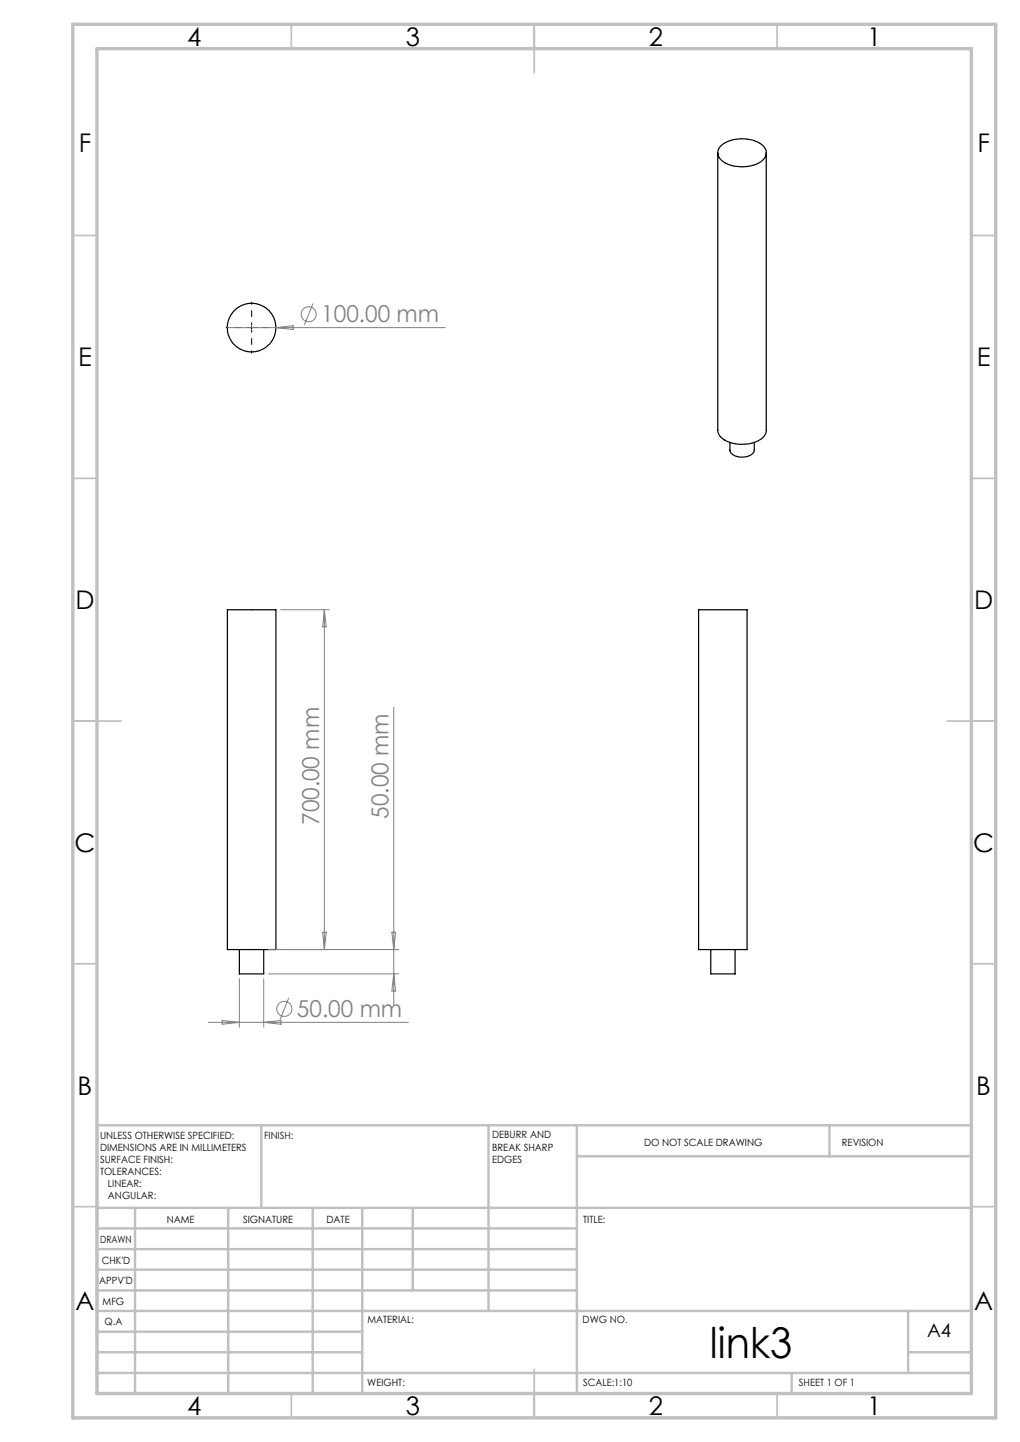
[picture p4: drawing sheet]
<svg xmlns="http://www.w3.org/2000/svg" width="210mm" height="297mm" viewBox="0 0 210 297" stroke-linecap="round" stroke-linejoin="round" font-family="sans-serif">
<g fill="none" stroke="#000" stroke-width=".25">
<path d="M147.8 31.5v57.1a3.2 3.2 0 0 0 2.8 2.6 6.9 6.9 0 0 0 6.7-1.4l.5-.9v-57.4M148.5 29.9a7.2 7.2 0 0 1 8.7 .2 1.98 1.98 0 0 1-.5 3.2 7.4 7.4 0 0 1-8.2-.4 1.91 1.91 0 0 1 0-3zM150.3 91.1v1.6a1.83 1.83 0 0 0 1.9 1.4l.2 .1a2.41 2.41 0 0 0 2.9-1.5v-1.6M46.8 125.6h10v70h-10zM143.8 125.6h10v70h-10zM49.3 195.6v5h5v-5M146.3 195.6v5h5v-5"/>
<circle cx="51.8" cy="67.5" r="5"/>
</g>
<g fill="none" stroke="#808080" stroke-width=".21">
<path d="M46.8 67.5h44.9M56.8 67.5l3.6-.4v.8zM64.5 62.5l-1.8 4.5M57.8 125.6h10M66.8 125.6v70M66.8 125.6l.4 3.5h-.8zM81.1 145.7v61.2M55.3 195.6h26.8M66.4 192h.8l-.4 3.6zM80.7 192h.8l-.4 3.6zM42.9 210.6h41.2M45.8 210.2l3.5 .4-3.5 .4z"/>
<path d="M49.3 201.6v10M54.3 201.6v10M54.3 210.6l3.6-.4v.8zM55.3 200.6h26.8M59.4 205.6l-1.8 4.4M81.1 200.6l.4 3.5h-.8z"/>
<circle cx="63.6" cy="64.7" r="1.55"/>
<circle cx="58.5" cy="207.8" r="1.56"/>
</g>
<path d="M51.3 67.5h-4.7M51.8 67v-4.8M51.8 68v4.7M52.3 67.5h4.8" fill="none" stroke="#000" stroke-width=".21" stroke-dasharray="15.2 1.3 1.3 1.3" stroke-dashoffset="14.8"/>
<path d="M51.5 67.5h.5M51.8 67.2v.5" fill="none" stroke="#000" stroke-width=".21"/>
<g fill="none" stroke="#c0c0c0" stroke-width=".35">
<path d="M60 5v5M110 5v10M160 5v5M15 48.5h5M200 48.5h5M15 98.5h5M200 98.5h5M15 148.5h10M195 148.5h10M15 198.5h5M200 198.5h5M15 248.5h5"/>
<path d="M200 248.5h5M60 287v5M110 282v10M160 287v5"/>
</g>
<g fill="none" stroke="#c0c0c0" stroke-width=".5">
<path d="M53.8 231.8v17M100.6 231.8v38.2M118.8 231.8v55.2M118.8 238.2h81.2M170.8 231.8v6.4M200 231.8h-180v55.2M20 248.8h180M20 257.3h98.8M20 253h98.8M27.8 248.8v38.2M47 248.8v38.2M64.4 248.8v38.2"/>
<path d="M74.6 248.8v38.2M85 248.8v17M20 265.8h98.8M20 261.5h98.8M20 278.5h54.6M20 274.3h54.6M20 270h180M187 278.5h13M187 270v12.8M20 282.8h180M163 282.8v4.2"/>
</g>
<path d="M15 5h190v287h-190zM20 10h180v277h-180z" fill="none" stroke="#c0c0c0" stroke-width=".7"/>
<text font-size="8.7" x="146.1" y="279.6">link3</text>
<g font-size="5.3">
<text x="38.5" y="9.4">4</text>
<text x="83.5" y="9.4">3</text>
<text x="133.6" y="9.4">2</text>
<text x="178.6" y="9.4">1</text>
<text x="16.2" y="31.2">F</text>
<text x="201.2" y="31.2">F</text>
<text x="16.1" y="75.5">E</text>
<text x="201.1" y="75.5">E</text>
<text x="15.5" y="125.5">D</text>
<text x="200.5" y="125.5">D</text>
<text x="15.4" y="175.5">C</text>
<text x="200.4" y="175.5">C</text>
<text x="16" y="225.5">B</text>
<text x="201" y="225.5">B</text>
<text x="15.5" y="269.7">A</text>
<text x="200.5" y="269.7">A</text>
<text x="38.5" y="291.4">4</text>
<text x="83.5" y="291.4">3</text>
<text x="133.6" y="291.4">2</text>
<text x="178.6" y="291.4">1</text>
</g>
<g font-size="4.8" fill="#808080">
<text x="66.1" y="66.4">100.00 mm</text>
<text x="65.7" y="169.9" transform="rotate(-90 65.7 169.9)">700.00 mm</text>
<text x="80" y="168.6" transform="rotate(-90 80 168.6)">50.00 mm</text>
<text x="61.1" y="209.4">50.00 mm</text>
</g>
<text font-size="3.9" x="190.9" y="275.5">A4</text>
<g font-size="2.1">
<text x="20.6" y="234.6">UNLESS OTHERWISE SPECIFIED:</text>
<text x="20.6" y="237.1">DIMENSIONS ARE IN MILLIMETERS</text>
<text x="20.6" y="239.5">SURFACE FINISH:</text>
<text x="54.4" y="234.5">FINISH:</text>
<text x="101.3" y="234.5">DEBURR AND</text>
<text x="101.3" y="237">BREAK SHARP</text>
<text x="101.3" y="239.5">EDGES</text>
<text x="132.6" y="235.9">DO NOT SCALE DRAWING</text>
<text x="173.3" y="236.1">REVISION</text>
<text x="20.6" y="242">TOLERANCES:</text>
<text x="22.2" y="244.5">LINEAR:</text>
<text x="22.2" y="247">ANGULAR:</text>
<text x="34.3" y="252">NAME</text>
<text x="50" y="251.9">SIGNATURE</text>
<text x="67.2" y="251.9">DATE</text>
<text x="120.1" y="251.9">TITLE:</text>
<text x="20.6" y="256.1">DRAWN</text>
<text x="20.9" y="260.3">CHK'D</text>
<text x="20.4" y="264.4">APPV'D</text>
<text x="21.1" y="268.8">MFG</text>
<text x="21.5" y="273">Q.A</text>
<text x="75.6" y="272.5">MATERIAL:</text>
<text x="120" y="272.5">DWG NO.</text>
<text x="75.6" y="285.5">WEIGHT:</text>
<text x="120.1" y="285.6">SCALE:1:10</text>
<text x="164.5" y="285.6">SHEET 1 OF 1</text>
</g>
</svg>
